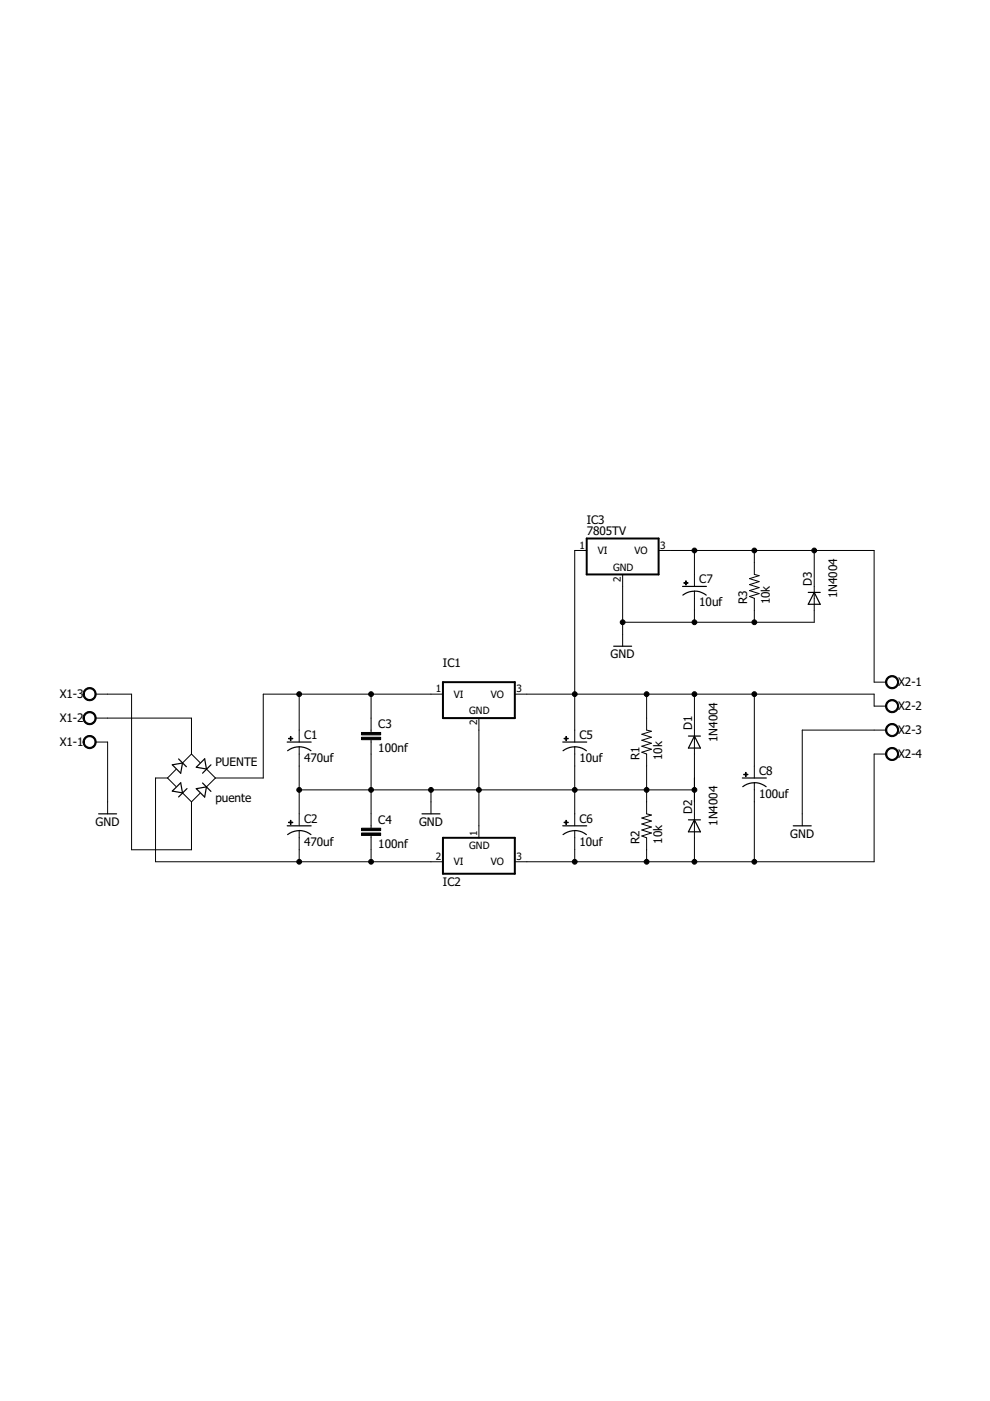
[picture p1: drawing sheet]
<svg xmlns="http://www.w3.org/2000/svg" width="210mm" height="297mm" viewBox="0 0 210 297" stroke-linecap="round" stroke-linejoin="round" font-family="sans-serif">
<g fill="none" stroke="#000" stroke-width=".25">
<path d="M130.1 137h3.8M144.7 124.3h5.1M147.2 125.3l1.1 .2 1.4 .7M147.2 125.3l-1.5 .3-.9 .6M171.4 125.6h2.5M172.6 125.6l1.3 2.5h-2.5zM60.9 157.3h5.1M61 159.2a4 4 0 0 1 4.9 0M119.3 157.3h5.1M119.4 159.2a4 4 0 0 1 4.9 0M146 156.1h2.5M147.2 156.1l1.3 2.5h-2.5z"/>
<path d="M20.9 172.6h3.8M36.5 167.7l1.8-1.7 .4 2.1zM36.5 162.2l2.2-.4-.4 2.1zM37.9 160.9l1.6 1.7M39.6 167.2l-1.7 1.8M41.6 167.2l2.2-.4-.4 2.2zM42.9 166l1.8 1.8M43.4 160.9l.4 2.1-2.2-.3zM44.7 162.2l-1.8 1.7M60.9 175.1h5.1M61 177a4 4 0 0 1 4.9 0M89.5 172.6h3.8"/>
<path d="M119.3 175.1h5.1M119.4 177a4 4 0 0 1 4.9 0M146 173.8h2.5M147.2 173.8l1.3 2.6h-2.5zM157.4 165h5.1M157.5 166.8a4 4 0 0 1 4.9 0M168.2 175.1h3.8"/>
</g>
<g fill="none" stroke="#000" stroke-width=".21">
<path d="M124.4 116.7h-2.5v40.6M139.6 116.7h45.7v27.9h2.6M147.2 116.7v7.6M159.9 116.7v5.1l1.1 .2-2.1 .7 2.1 .6-2.1 .7 2.1 .6-2.1 .6 2.1 .7-2.1 .6 1 .4v5M172.6 116.7v15.2h-40.6M132 121.8v15.2M147.2 125.3v6.6M20.3 147.2h7.6v33h12.7v-10.2M20.3 157.3h2.5v15.3M20.3 152.3h20.3v7.6M40.6 159.9l-1.9 1.9M40.6 159.9l1.8 1.8"/>
<path d="M63.4 147.2v10.1M63.4 158.3v16.8M78.7 147.2v8.1M78.7 156.8v18.8M93.9 147.2h-38.1v17.8h-10.1M101.5 152.3v25.3M109.2 147.2h76.1v2.5h2.6M121.9 158.3v16.8M137.1 147.2v7.6l1 .2-2 .7 2 .6-2 .7 2 .6-2 .6 2 .7-2 .6 1 .4v12.7l1 .2-2 .6 2 .7-2 .6 2 .6-2 .7 2 .6-2 .6 1 .4v5.1M147.2 147.2v35.5M159.9 147.2v17.8M187.9 154.8h-17.8v20.3"/>
<path d="M187.9 159.9h-2.6v22.8h-76.1M35.5 165l1.8 1.8M35.5 165h-2.5v17.7h60.9M37.3 163.1l-1.8 1.9M38.7 168.1l1.9 1.9M42.4 168.2l-1.8 1.8M43.8 163l1.9 2M45.7 165l-1.9 1.8M63.4 176.1v6.6M63.4 167.5h83.8M78.7 177.1v5.6M91.4 167.5v5.1"/>
<path d="M121.9 176.1v6.6M159.9 166v16.7"/>
</g>
<g fill="#000" stroke="#000" stroke-width=".21">
<path d="M145 123.5h.9v.2h-.9zM145.4 123.1h.1v.9h-.1zM61.2 156.5h.9v.2h-.9zM61.6 156.1h.1v.9h-.1zM76.6 156.3h4.1v.5h-4.1zM76.6 155.3h4.1v.5h-4.1zM119.6 156.5h.9v.2h-.9zM120 156.1h.1v.9h-.1zM61.2 174.3h.9v.1h-.9zM61.6 173.9h.1v.9h-.1zM76.6 176.6h4.1v.5h-4.1zM76.6 175.6h4.1v.5h-4.1z"/>
<path d="M119.6 174.3h.9v.1h-.9zM120 173.9h.1v.9h-.1zM157.7 164.1h.9v.2h-.9zM158.1 163.8h.1v.9h-.1z"/>
</g>
<path d="M124.4 114.2h15.2v7.6h-15.2zM93.9 144.6h15.3v7.7h-15.3zM93.9 177.6h15.3v7.7h-15.3z" fill="none" stroke="#000" stroke-width=".42"/>
<g fill="#000" stroke="#000" stroke-width=".21">
<path d="M18 156.4a1.39 1.39 0 0 1 2.2 .2 1.39 1.39 0 0 1-.8 2.1 1.39 1.39 0 0 1-1.8-1.4h.3a1.14 1.14 0 0 1 1.6-1 1.14 1.14 0 0 1 .2 1.9 1.14 1.14 0 0 1-1.8-.6v-.3h-.3z" fill-rule="evenodd"/>
<path d="M18 151.3a1.39 1.39 0 0 1 2.2 .2 1.39 1.39 0 0 1-.8 2.1 1.39 1.39 0 0 1-1.8-1.3h.3a1.14 1.14 0 0 1 1.6-1.1 1.14 1.14 0 0 1 .2 1.9 1.14 1.14 0 0 1-1.8-.6v-.2h-.3z" fill-rule="evenodd"/>
<path d="M18 146.2a1.39 1.39 0 0 1 2.2 .3 1.39 1.39 0 0 1-.8 2 1.39 1.39 0 0 1-1.8-1.3h.3a1.14 1.14 0 0 1 1.6-1.1 1.14 1.14 0 0 1 .2 1.9 1.14 1.14 0 0 1-1.8-.6v-.2h-.3z" fill-rule="evenodd"/>
<path d="M188.1 143.7a1.39 1.39 0 0 1 2.2 .2 1.39 1.39 0 0 1-.8 2.1 1.39 1.39 0 0 1-1.8-1.4h.3a1.15 1.15 0 0 1 1.6-1.1 1.15 1.15 0 0 1 .3 2 1.15 1.15 0 0 1-1.9-.6v-.3h-.3z" fill-rule="evenodd"/>
<path d="M188.1 148.8a1.39 1.39 0 0 1 2.2 .2 1.39 1.39 0 0 1-.8 2.1 1.39 1.39 0 0 1-1.8-1.4h.3a1.15 1.15 0 0 1 1.6-1.1 1.15 1.15 0 0 1 .3 1.9 1.15 1.15 0 0 1-1.9-.5v-.3h-.3z" fill-rule="evenodd"/>
<path d="M188.1 153.8a1.39 1.39 0 0 1 2.2 .3 1.39 1.39 0 0 1-.8 2 1.39 1.39 0 0 1-1.8-1.3h.3a1.15 1.15 0 0 1 1.6-1.1 1.15 1.15 0 0 1 .3 1.9 1.15 1.15 0 0 1-1.9-.5v-.3h-.3z" fill-rule="evenodd"/>
<path d="M188.1 158.9a1.4 1.4 0 0 1 2.2 .2 1.4 1.4 0 0 1-.8 2.1 1.4 1.4 0 0 1-1.8-1.3h.3a1.15 1.15 0 0 1 1.6-1.1 1.15 1.15 0 0 1 .3 1.9 1.15 1.15 0 0 1-1.9-.6v-.2h-.3z" fill-rule="evenodd"/>
<circle cx="147.2" cy="116.7" r=".51"/>
<circle cx="159.9" cy="116.7" r=".51"/>
<circle cx="172.6" cy="116.7" r=".51"/>
<circle cx="132" cy="131.9" r=".51"/>
<circle cx="147.2" cy="131.9" r=".51"/>
<circle cx="159.9" cy="131.9" r=".51"/>
<circle cx="63.4" cy="147.2" r=".51"/>
<circle cx="78.7" cy="147.2" r=".51"/>
<circle cx="121.9" cy="147.2" r=".51"/>
<circle cx="137.1" cy="147.2" r=".51"/>
<circle cx="147.2" cy="147.2" r=".51"/>
<circle cx="159.9" cy="147.2" r=".51"/>
<circle cx="63.4" cy="167.5" r=".51"/>
<circle cx="78.7" cy="167.5" r=".51"/>
<circle cx="91.4" cy="167.5" r=".51"/>
<circle cx="101.5" cy="167.5" r=".51"/>
<circle cx="121.9" cy="167.5" r=".51"/>
<circle cx="137.1" cy="167.5" r=".51"/>
<circle cx="147.2" cy="167.5" r=".51"/>
<circle cx="63.4" cy="182.7" r=".51"/>
<circle cx="78.7" cy="182.7" r=".51"/>
<circle cx="121.9" cy="182.7" r=".51"/>
<circle cx="137.1" cy="182.7" r=".51"/>
<circle cx="147.2" cy="182.7" r=".51"/>
<circle cx="159.9" cy="182.7" r=".51"/>
</g>
<g font-size="2.5">
<text x="124.4" y="113.5">7805TV</text>
<text x="124.4" y="111">IC3</text>
<text x="148.3" y="123.7">C7</text>
<text x="172.2" y="124.3" transform="rotate(-90 172.2 124.3)">D3</text>
<text x="148.3" y="128.5">10uf</text>
<text x="158.4" y="128.1" transform="rotate(-90 158.4 128.1)">R3</text>
<text x="163.2" y="128.1" transform="rotate(-90 163.2 128.1)">10k</text>
<text x="177.5" y="126.9" transform="rotate(-90 177.5 126.9)">1N4004</text>
<text x="93.9" y="141.5">IC1</text>
<text x="129.5" y="139.6">GND</text>
<text x="12.7" y="148.1">X1-3</text>
<text x="190.4" y="145.5">X2-1</text>
<text x="12.7" y="153.1">X1-2</text>
<text x="80.2" y="154.4">C3</text>
<text x="146.8" y="154.8" transform="rotate(-90 146.8 154.8)">D1</text>
<text x="190.4" y="150.6">X2-2</text>
<text x="190.4" y="155.7">X2-3</text>
<text x="12.7" y="158.2">X1-1</text>
<text x="64.5" y="161.5">470uf</text>
<text x="64.5" y="156.7">C1</text>
<text x="80.2" y="159.5">100nf</text>
<text x="122.9" y="161.5">10uf</text>
<text x="122.9" y="156.7">C5</text>
<text x="135.6" y="161.1" transform="rotate(-90 135.6 161.1)">R1</text>
<text x="140.4" y="161.1" transform="rotate(-90 140.4 161.1)">10k</text>
<text x="152.1" y="157.3" transform="rotate(-90 152.1 157.3)">1N4004</text>
<text x="190.4" y="160.8">X2-4</text>
<text x="45.7" y="162.4">PUENTE</text>
<text x="161" y="164.3">C8</text>
<text x="45.7" y="170">puente</text>
<text x="146.8" y="172.6" transform="rotate(-90 146.8 172.6)">D2</text>
<text x="161" y="169.1">100uf</text>
<text x="20.3" y="175.1">GND</text>
<text x="64.5" y="179.3">470uf</text>
<text x="64.5" y="174.5">C2</text>
<text x="80.2" y="179.8">100nf</text>
<text x="80.2" y="174.7">C4</text>
<text x="88.8" y="175.1">GND</text>
<text x="122.9" y="179.3">10uf</text>
<text x="122.9" y="174.5">C6</text>
<text x="135.6" y="178.9" transform="rotate(-90 135.6 178.9)">R2</text>
<text x="140.4" y="178.9" transform="rotate(-90 140.4 178.9)">10k</text>
<text x="152.1" y="175.1" transform="rotate(-90 152.1 175.1)">1N4004</text>
<text x="167.6" y="177.6">GND</text>
<text x="93.9" y="187.8">IC2</text>
</g>
<g font-size="2.1">
<text x="122.9" y="116.4">1</text>
<text x="126.7" y="117.5">VI</text>
<text x="134.5" y="117.5">VO</text>
<text x="140" y="116.4">3</text>
<text x="130" y="121">GND</text>
<text x="131.7" y="123.3" transform="rotate(-90 131.7 123.3)">2</text>
<text x="92.4" y="146.8">1</text>
<text x="96.3" y="147.9">VI</text>
<text x="104" y="147.9">VO</text>
<text x="109.5" y="146.8">3</text>
<text x="99.5" y="151.5">GND</text>
<text x="101.2" y="153.8" transform="rotate(-90 101.2 153.8)">2</text>
<text x="99.5" y="179.9">GND</text>
<text x="101.2" y="177.3" transform="rotate(-90 101.2 177.3)">1</text>
<text x="92.4" y="182.4">2</text>
<text x="96.3" y="183.5">VI</text>
<text x="104" y="183.5">VO</text>
<text x="109.5" y="182.4">3</text>
</g>
</svg>
